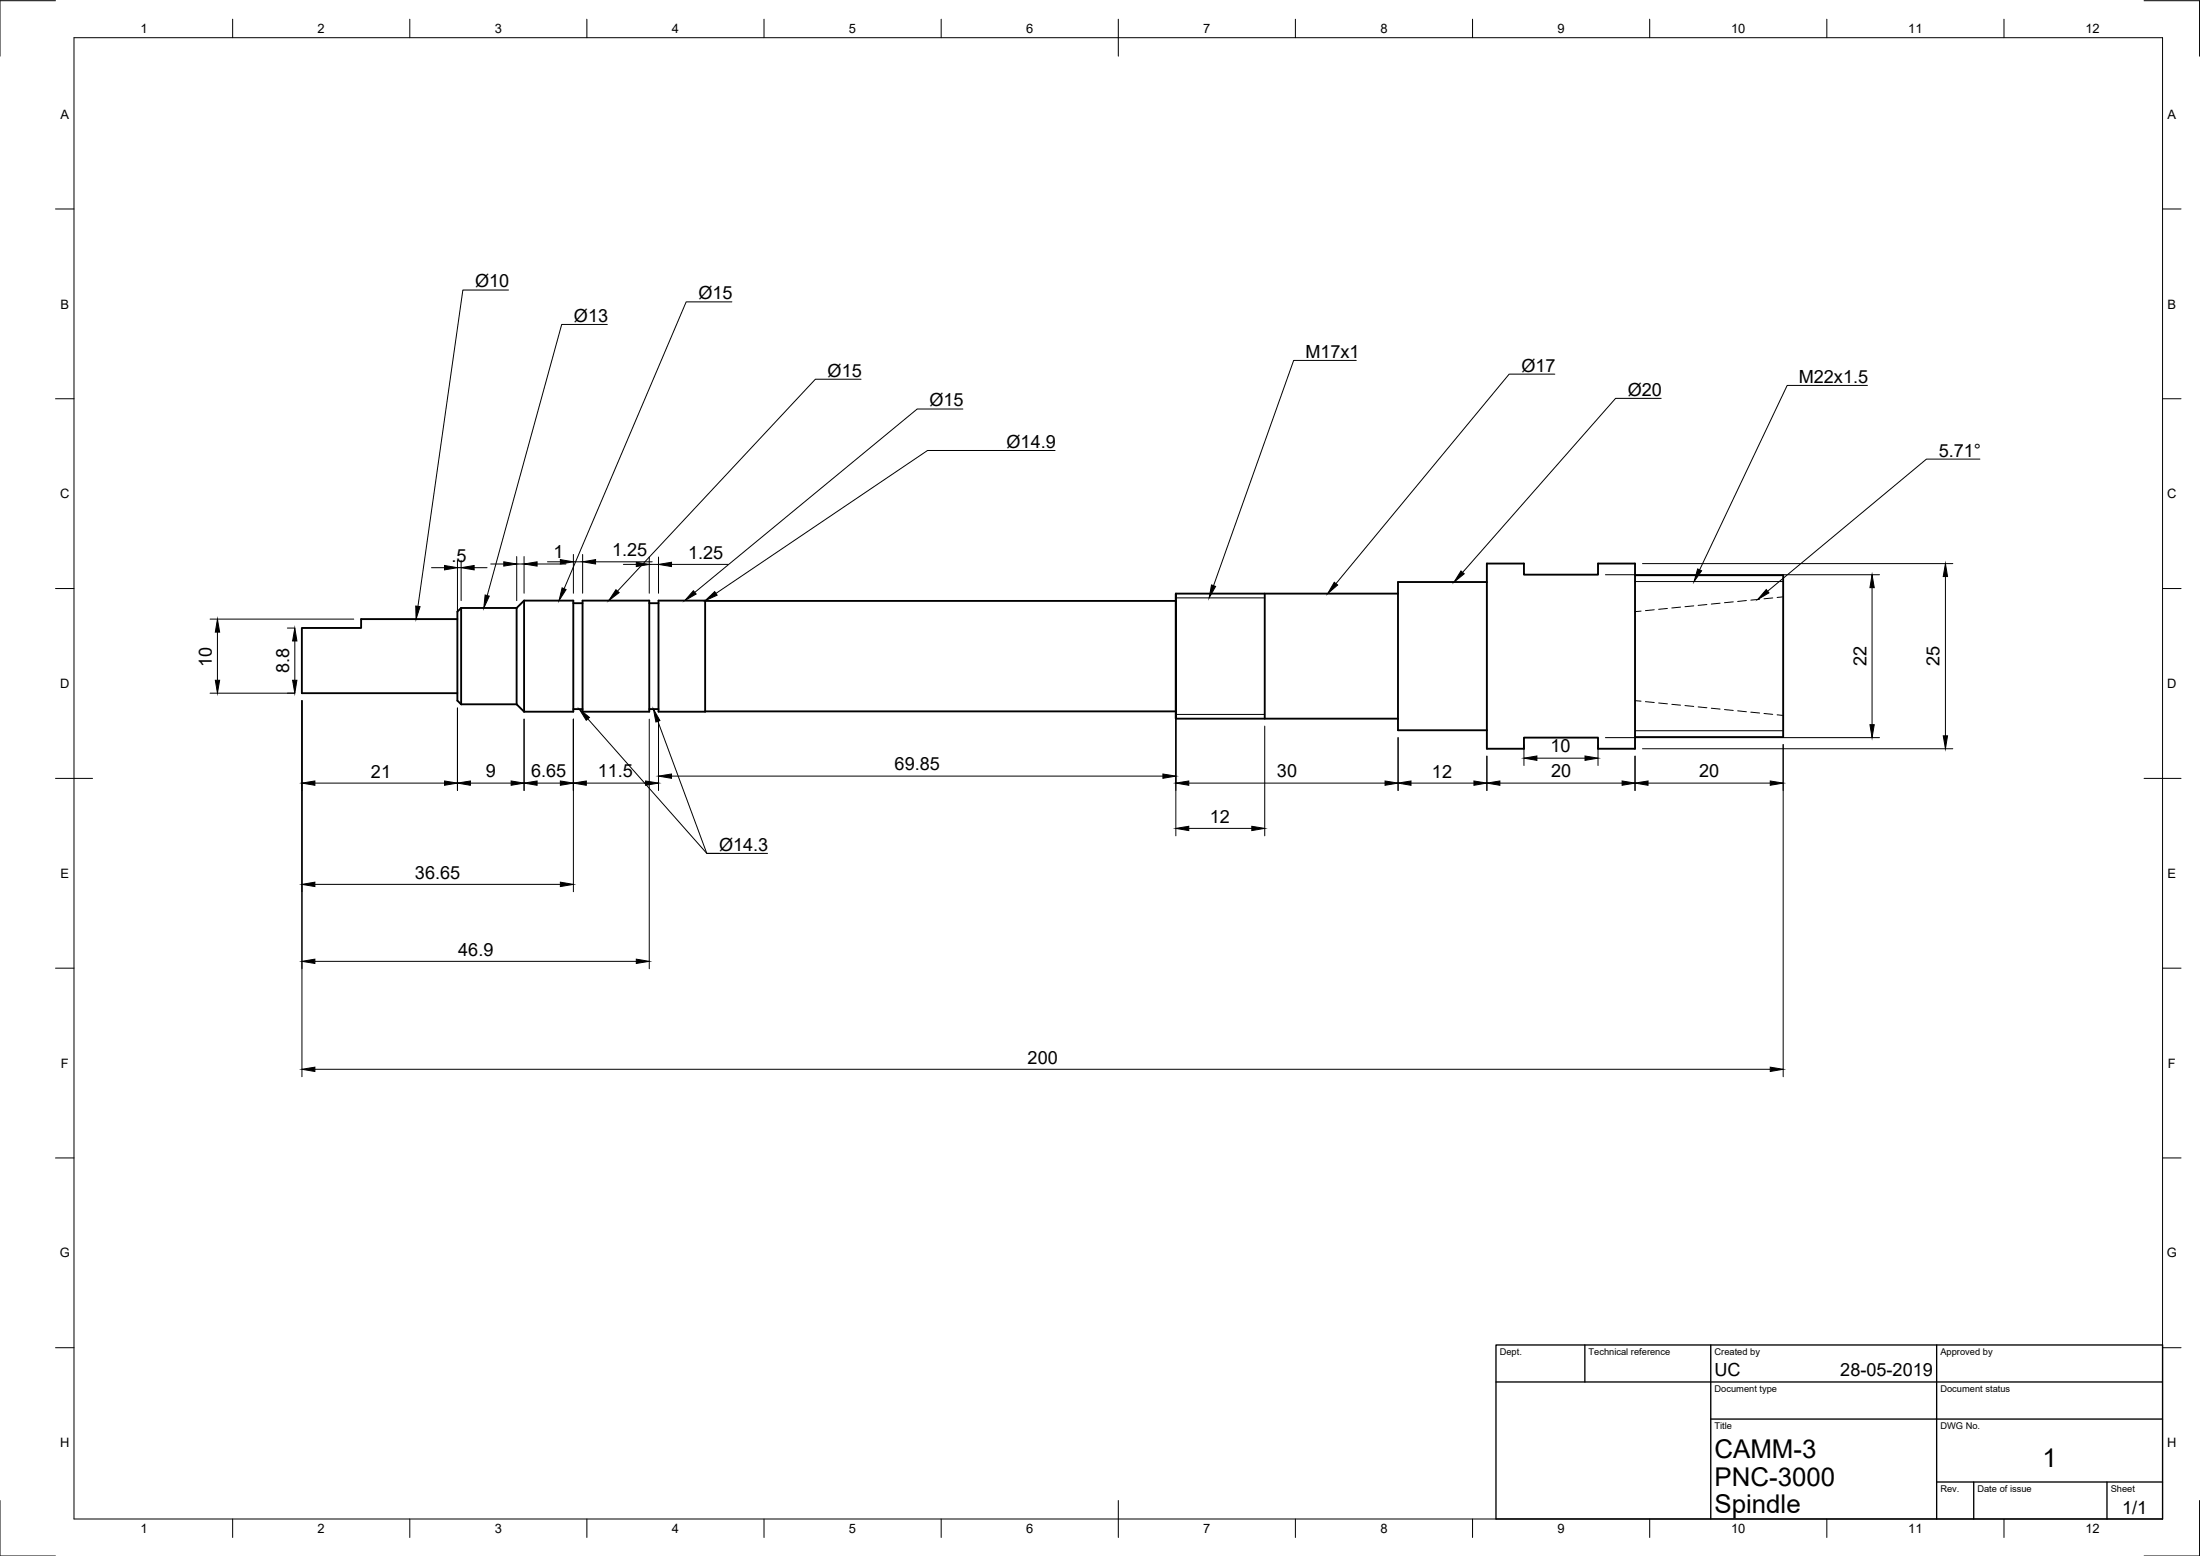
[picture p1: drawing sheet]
<svg xmlns="http://www.w3.org/2000/svg" width="594mm" height="420mm" viewBox="0 0 594 420" stroke-linecap="round" stroke-linejoin="round" font-family="sans-serif">
<!-- layer: Visible -->
<g fill="none" stroke="#000" stroke-width=".51">
<path d="M401.5 152.2h10v3h20v-3h10v50h-10v-3h-20v3h-10zM401.5 157.2h-24v40h24M441.5 155.3h40v43.7h-40M123.5 167.2h-26v2.4h-16v17.6h42M124.5 164.2v26M124.5 164.2l-1 1v24l1 1M124.5 164.2h15M139.5 164.2v26M141.5 162.2v30M141.5 162.2h13.3v30h-13.3M141.5 162.2l-2 2M154.8 162.9h2.5"/>
<path d="M157.3 162.2h18v30h-18zM175.3 162.9h2.5M177.8 162.2h12.6v30h-12.6zM190.4 162.3h127.1M341.5 160.3v33.8M377.5 160.3h-60v33.8h60M124.5 190.2h15M139.5 190.2l2 2M154.8 191.5h2.5M175.3 191.5h2.5M190.4 192.1h127.1"/>
</g>
<!-- layer: Hidden -->
<g fill="none" stroke="#000" stroke-width=".27">
<path d="M443.1 165l-1.6 .2M446.7 164.7l-2.4 .2M450.3 164.3l-2.4 .2M453.8 163.9l-2.4 .3M457.4 163.6l-2.4 .2M460.9 163.2l-2.3 .3M464.5 162.9l-2.4 .2M468 162.5l-2.3 .3M471.6 162.2l-2.4 .2M475.1 161.8l-2.3 .3M478.7 161.5l-2.4 .2M481.5 161.2l-1.6 .1"/>
<path d="M441.5 189.2l1.6 .1M444.3 189.5l2.4 .2M447.9 189.8l2.4 .3M451.4 190.2l2.4 .2M455 190.5l2.4 .3M458.6 190.9l2.3 .2M462.1 191.2l2.4 .3M465.7 191.6l2.3 .2M469.2 191.9l2.4 .3M472.8 192.3l2.3 .2M476.3 192.7l2.4 .2M479.9 193l1.6 .2"/>
</g>
<!-- layer: Visible Narrow -->
<path d="M441.5 157h40M317.5 161.4h24M317.5 192.9h24M441.5 197.3h40" fill="none" stroke="#000" stroke-width=".27"/>
<!-- layer: TitleBlock -->
<path d="M404 363.2h180v47h-180zM404 373.2h180M428 363.2v10M462 363.2v47M523 363.2v47M462 383.2h122M523 400.2h61M533 400.2v10M569 400.2v10" fill="none" stroke="#000" stroke-width=".36"/>
<!-- layer: Dimensions -->
<g fill="none" stroke="#000" stroke-width=".27">
<path d="M116.5 153.3h3.5M123.5 151.3v13.9M123.5 153.3h1M124.5 151.3v10.9M128 153.3h3.5M132.5 152.3h3.5M139.5 150.3v11.9M139.5 152.3h2M141.5 150.3v9.9M145 152.3h7.8M147.8 151.7h3.5M154.8 149.7v10.5"/>
<path d="M154.8 151.7h2.5M157.3 149.7v10.5M160.8 151.7h15.3M168.3 152.4h3.5M175.3 150.4v9.8M175.3 152.4h2.5M177.8 150.4v9.8M181.3 152.4h15.3M433.5 155.2h74M443.5 152.2h83.8M505.5 158.7v37M525.3 155.7v43"/>
<path d="M56.7 167.2h38.8M58.7 170.7v13M77.6 169.6h1.9M79.6 173.1v10.6M317.5 162.3v63.4M56.7 187.2h22.8M81.5 189.2v101.5M123.5 191.2v22.3M141.5 194.2v19.3M154.8 194.2v46.6M175.3 194.2v67.4M177.8 194.2v19.3"/>
<path d="M341.5 196.1v29.6M377.5 199.2v14.3M433.5 199.2h74M85 211.5h35M127 211.5h11M145 211.5h6.3M158.3 211.5h16M181.3 209.6h132.7M321 211.5h53M381 211.5h17M401.5 204.2v9.3M405 211.5h33"/>
<path d="M411.5 201.2v5.5M415 204.7h13M431.5 201.2v5.5M441.5 204.2v9.3M443.5 202.2h83.8M445 211.5h33M481.5 201v89.7M85 238.8h66.3M321 223.7h17M85 259.6h86.8M85 288.7h393"/>
</g>
<g fill="#000" stroke="#000" stroke-width=".27">
<path d="M120 152.7l3.5 .6-3.5 .6zM124.5 153.3l3.5-.6v1.2zM136 151.7l3.5 .6-3.5 .6zM141.5 152.3l3.5-.6v1.2zM151.3 151.1l3.5 .6-3.5 .6zM157.3 151.7l3.5-.6v1.2zM171.8 151.8l3.5 .6-3.5 .6zM177.8 152.4l3.5-.6v1.2zM505.5 155.2l.6 3.5h-1.1zM525.3 152.2l.6 3.5h-1.2zM58.7 167.2l.6 3.5h-1.2zM79.6 169.6l.6 3.5h-1.2z"/>
<path d="M58.1 183.7h1.2l-.6 3.5zM79 183.7h1.2l-.6 3.5zM505 195.7h1.1l-.6 3.5zM524.7 198.7h1.2l-.6 3.5zM81.5 211.5l3.5-.6v1.1zM120 210.9l3.5 .6-3.5 .5zM123.5 211.5l3.5-.6v1.1zM138 210.9l3.5 .6-3.5 .5zM141.5 211.5l3.5-.6v1.1zM151.3 210.9l3.5 .6-3.5 .5zM154.8 211.5l3.5-.6v1.1zM174.3 210.9l3.5 .6-3.5 .5z"/>
<path d="M177.8 209.6l3.5-.6v1.2zM314 209l3.5 .6-3.5 .6zM317.5 211.5l3.5-.6v1.1zM374 210.9l3.5 .6-3.5 .5zM377.5 211.5l3.5-.6v1.1zM398 210.9l3.5 .6-3.5 .5zM401.5 211.5l3.5-.6v1.1zM411.5 204.7l3.5-.6v1.2zM428 204.1l3.5 .6-3.5 .6zM438 210.9l3.5 .6-3.5 .5zM441.5 211.5l3.5-.6v1.1zM478 210.9l3.5 .6-3.5 .5z"/>
<path d="M81.5 238.8l3.5-.6v1.2zM151.3 238.2l3.5 .6-3.5 .6zM317.5 223.7l3.5-.6v1.2zM338 223.1l3.5 .6-3.5 .6zM81.5 259.6l3.5-.6v1.2zM171.8 259l3.5 .6-3.5 .6zM81.5 288.7l3.5-.5v1.1zM478 288.2l3.5 .5-3.5 .6z"/>
</g>
<!-- layer: Annotations -->
<g fill="#000" stroke="#000" stroke-width=".27">
<path d="M151.8 158.7l1.1 .5-1.9 3zM327.2 157.9l1.1 .4-1.8 3.1zM360.3 157.2l.9 .8-2.7 2.3zM394.5 154.2l.9 .7-2.8 2.3zM458.4 153.6l1.1 .5-2 3zM112.3 163.6l1.1 .2-1 3.4zM131 160.7l1.1 .3-1.5 3.2zM166.3 159.2l.9 .8-2.8 2.2zM187.2 159.5l.8 .9-3.1 1.8zM190.4 162.2l2.6-2.5 .7 1zM476.9 159.2l.8 .9-3.1 1.8zM156.4 191.5l2.8 2.2-.9 .8z"/>
<path d="M176.4 191.5l1.8 3.1-1.1 .4z"/>
</g>
<g fill="none" stroke="#000" stroke-width=".27">
<path d="M137.3 78.3h-12.3l-12.1 85.4M164 87.6h-12.3l-20.1 73.2M197.6 81.5h-12.3l-33 77.5M366.2 97.3h-16.9l-21.6 60.8M232.5 102.4h-12.3l-53.4 57.2M260 110.4h-12.3l-60.1 49.6M419.9 101h-12.4l-46.8 56.6M448.6 107.6h-12.3l-41.3 47M504.3 104.1h-21.7l-23.6 49.8M284.9 121.6h-34.4l-57.2 38.6M534.6 124h-14.4l-42.9 35.6M158.7 194.1l32.2 36.3h3.5"/>
<path d="M177.7 194.8l13.2 35.6h16.4"/>
</g>
<!-- layer: Border -->
<g fill="none" stroke="#000" stroke-width=".27">
<path d="M15 .2h-15v15M20 10.2h564v400h-564zM62.8 5.2v5M110.7 5.2v5M158.5 5.2v5M206.3 5.2v5M254.1 5.2v5M302 5.2v10M349.8 5.2v5M397.6 5.2v5M445.5 5.2v5M493.3 5.2v5"/>
<path d="M541.1 5.2v5M579 .2h15v15M15 56.4h5M584 56.4h5M15 107.7h5M584 107.7h5M15 158.9h5M584 158.9h5M15 210.2h10M579 210.2h10M15 261.4h5M584 261.4h5"/>
<path d="M15 312.7h5M584 312.7h5M15 363.9h5M584 363.9h5M0 405.2v15h15M62.8 410.2v5M110.7 410.2v5M158.5 410.2v5M206.3 410.2v5M254.1 410.2v5M302 405.2v10M349.8 410.2v5"/>
<path d="M397.6 410.2v5M445.5 410.2v5M493.3 410.2v5M541.1 410.2v5M594 405.2v15h-15"/>
</g>
<g font-size="7">
<text x="463" y="393.7">CAMM-3</text>
<text x="463" y="401.2">PNC-3000</text>
<text x="551.5" y="396.1">1</text>
<text x="463" y="408.7">Spindle</text>
</g>
<g font-size="4.9">
<text x="128.3" y="77.6">Ø10</text>
<text x="188.6" y="80.8">Ø15</text>
<text x="155" y="86.9">Ø13</text>
<text x="223.5" y="101.7">Ø15</text>
<text x="352.5" y="96.6">M17x1</text>
<text x="410.8" y="100.3">Ø17</text>
<text x="439.6" y="106.9">Ø20</text>
<text x="485.7" y="103.4">M22x1.5</text>
<text x="251" y="109.7">Ø15</text>
<text x="271.8" y="120.9">Ø14.9</text>
<text x="523.5" y="123.3">5.71°</text>
<text x="121.9" y="151.7">.5</text>
<text x="149.5" y="150.8">1</text>
<text x="165.3" y="150.1">1.25</text>
<text x="185.8" y="150.8">1.25</text>
<text x="504" y="179.9" transform="rotate(-90 504 179.9)">22</text>
<text x="523.8" y="179.9" transform="rotate(-90 523.8 179.9)">25</text>
<text x="57.2" y="180" transform="rotate(-90 57.2 180)">10</text>
<text x="78" y="181.8" transform="rotate(-90 78 181.8)">8.8</text>
<text x="418.7" y="203.2">10</text>
<text x="100.2" y="210">21</text>
<text x="131.2" y="209.9">9</text>
<text x="143.4" y="209.9">6.65</text>
<text x="161.4" y="209.9">11.5</text>
<text x="241.6" y="208">69.85</text>
<text x="344.8" y="209.9">30</text>
<text x="386.7" y="210">12</text>
<text x="418.8" y="209.9">20</text>
<text x="458.9" y="209.9">20</text>
<text x="326.7" y="222.2">12</text>
<text x="194.2" y="229.7">Ø14.3</text>
<text x="112.1" y="237.2">36.65</text>
<text x="123.7" y="258">46.9</text>
<text x="277.5" y="287.2">200</text>
<text x="463" y="371.7">UC</text>
<text x="497" y="371.7">28-05-2019</text>
<text x="573.1" y="408.8">1/1</text>
</g>
<g font-size="3.5">
<text x="37.9" y="8.9">1</text>
<text x="85.8" y="8.9">2</text>
<text x="133.6" y="8.9">3</text>
<text x="181.4" y="8.9">4</text>
<text x="229.3" y="8.9">5</text>
<text x="277.1" y="8.9">6</text>
<text x="324.9" y="8.9">7</text>
<text x="372.7" y="8.9">8</text>
<text x="420.6" y="8.9">9</text>
<text x="467.4" y="8.9">10</text>
<text x="515.3" y="8.9">11</text>
<text x="563.1" y="8.9">12</text>
<text x="16.3" y="32">A</text>
<text x="585.3" y="32">A</text>
<text x="16.3" y="83.3">B</text>
<text x="585.3" y="83.3">B</text>
<text x="16.2" y="134.6">C</text>
<text x="585.2" y="134.6">C</text>
<text x="16.2" y="185.8">D</text>
<text x="585.2" y="185.8">D</text>
<text x="16.3" y="237">E</text>
<text x="585.3" y="237">E</text>
<text x="16.4" y="288.3">F</text>
<text x="585.4" y="288.3">F</text>
<text x="16.1" y="339.6">G</text>
<text x="585.1" y="339.6">G</text>
<text x="16.2" y="390.8">H</text>
<text x="585.2" y="390.8">H</text>
<text x="37.9" y="413.9">1</text>
<text x="85.8" y="413.9">2</text>
<text x="133.6" y="413.9">3</text>
<text x="181.4" y="413.9">4</text>
<text x="229.3" y="413.9">5</text>
<text x="277.1" y="413.9">6</text>
<text x="324.9" y="413.9">7</text>
<text x="372.7" y="413.9">8</text>
<text x="420.6" y="413.9">9</text>
<text x="467.4" y="413.9">10</text>
<text x="515.3" y="413.9">11</text>
<text x="563.1" y="413.9">12</text>
</g>
<g font-size="2.5">
<text x="405" y="366">Dept.</text>
<text x="429" y="366">Technical reference</text>
<text x="463" y="366">Created by</text>
<text x="524" y="366">Approved by</text>
<text x="463" y="376">Document type</text>
<text x="524" y="376">Document status</text>
<text x="463" y="386">Title</text>
<text x="524" y="386">DWG No.</text>
<text x="524" y="403">Rev.</text>
<text x="534" y="403">Date of issue</text>
<text x="570" y="403">Sheet</text>
</g>
</svg>
